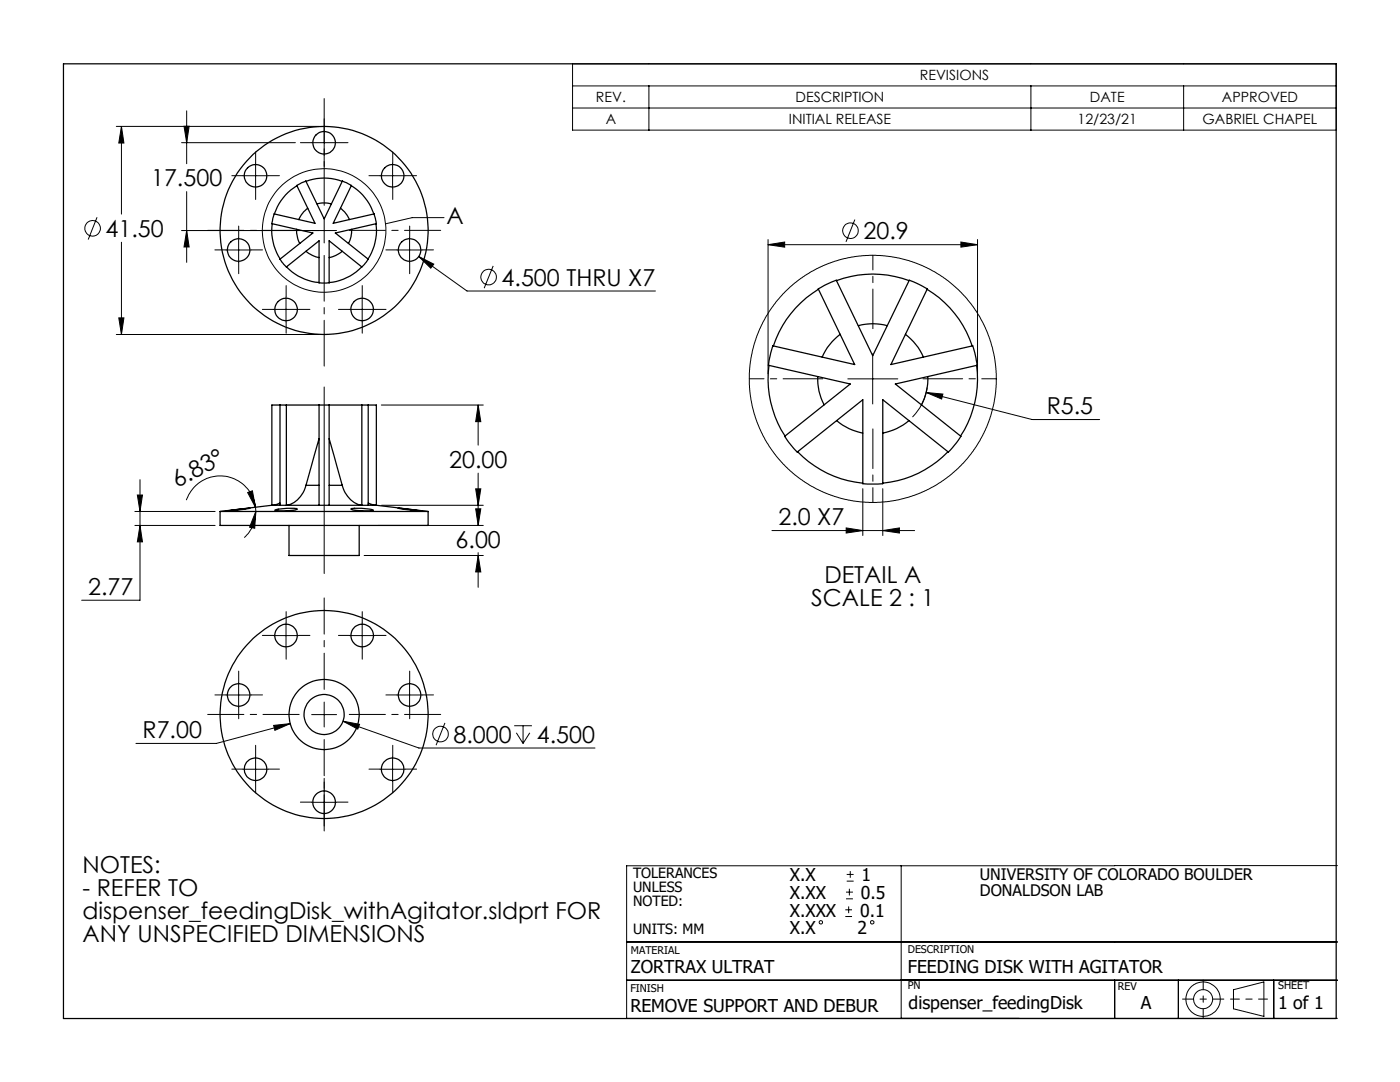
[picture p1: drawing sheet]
<svg xmlns="http://www.w3.org/2000/svg" width="279mm" height="216mm" viewBox="0 0 279 216" stroke-linecap="round" stroke-linejoin="round" font-family="sans-serif">
<g fill="none" stroke="#000" stroke-width=".2">
<path d="M114.3 12.7h152.4v13.3h-152.4zM114.3 17.1h152.4M129.5 17.1v8.9M205.7 17.1v8.9M236.2 17.1v8.9M23.2 25.2h40.5M24.2 25.2l.5 3.3h-1zM24.2 25.2v17.5M36.2 28.5h22.7M36.7 25.2h1l-.4 3.3zM37.3 22.1v10.6M37.3 38.2v14.2"/>
<path d="M48.5 35.1h5M51 32.6v5M62.2 28.5h5M64.7 26v5M75.8 35.1h5.1M78.4 32.6v5M114.3 21.6h152.4M19.4 43.4l-1.8 4.4M24.2 48.3v18.4M37.3 46l.4 3.3h-1zM45.1 49.9h5M47.6 47.4v5"/>
<path d="M57.1 59.3v4.9M64.7 43.5v5M67.2 46h-31M72.3 59.3v4.9M79.2 49.9h5M81.7 47.4v5M83.6 51.2l3 1.5-.6 .8zM83.6 51.2l9.6 6.9h37.6M88.6 43.4h-6.3l-5.4 1.3M98.4 53.1l-1.8 4.4M153.3 48.8l3.3-.5v1zM153.3 47.8v26.8"/>
<path d="M153.3 48.8h41.8M170.6 43.8l-1.8 4.5M191.8 48.3l3.3 .5-3.3 .5zM195.1 47.8v26.8M23.2 66.7h40.5M23.7 63.4h1l-.5 3.3zM54.6 61.7h5M64.7 77.2v37.2M69.8 61.7h5M169.2 75.6h10M174.2 70.6v10M184.9 78.3l3.3 .3-.3 1z"/>
<path d="M184.9 78.3l21.1 5.4h13.5M185 77.3a10.5 10.5 0 0 1-2.9 5.9M27.4 98.8h1l-.5 3.3zM27.9 95.7v24.1h-11.6M37.2 99.8a7.1 7.1 0 0 1 7.4-4.8 7.1 7.1 0 0 1 6.4 6.2M49.4 98.3l1-.4 .6 3.3zM76.1 80.8h20.3M94.9 97.5h1.1l-.6 3.3zM95.4 80.8l.6 3.3h-1.1zM95.4 80.8v8M95.4 94.4v10.4M172.2 97.5v9.4"/>
<path d="M176.2 97.5v9.4M26.9 104.8h16M26.9 102.1h16M27.9 104.8l.5 3.3h-1zM51 101.2v.9M51 102.1l-.2 3.3-1-.2zM51 102.1a7.1 7.1 0 0 1-2.2 5.2M72.7 110.8h23.7M75.5 104.8h20.9M76.1 100.8h20.3M94.9 101.5h1.1l-.6 3.3zM95.4 110.8l.6 3.3h-1.1z"/>
<path d="M95.4 110.3v6.9M95.4 104.8h.1M154.1 105.9h28.4M168.9 105.3l3.3 .6-3.3 .5zM176.2 105.9l3.3-.6v1.1zM45.1 138.7h5M47.6 136.2v5M54.6 126.8h5M57.1 124.3v5M69.8 126.8h5M72.3 124.3v5M79.2 138.7h5"/>
<path d="M81.7 136.2v5M48.5 153.5h5M51 151v5M54.6 144.7l3.3-.3-3 1.3zM57.9 144.4l-14.7 3.9h-16.1M62.2 142.6h5M64.7 140.1v5M64.7 157.6v5M68.4 143.9l3.4 .6-.4 1zM68.4 143.9l15.2 5.4h35.1M75.8 153.5h5.1M78.4 151v5"/>
<path d="M88.8 144.3l-1.8 4.4M102.6 144.8h3.6M103 146.2l1.4 2.1M104.4 144.8v3.5M105.7 146.2l-1.3 2.1M62.2 160.1h5M168.8 179.4h1.4M168.8 178h1.4M169 175.8h1.4M169 174.5h1.4M169.5 177.3v1.4M169.7 173.8v1.4"/>
<path d="M179.8 172.8v30.4M222.5 172.8h-97.4v30.4h141.8M222.5 172.7h44.4M125.1 195.6h141.8M125.1 188h141.8M168.7 182.9h1.3M168.7 181.5h1.3M169.4 180.9v1.3M222.5 195.6v7.6M235.2 195.6v7.6M246.2 197.5l6-1.6v6.9l-6-1.5zM254.2 195.6v7.6"/>
<circle cx="18.5" cy="45.6" r="1.55"/>
<circle cx="64.7" cy="46" r="12.3"/>
<circle cx="97.5" cy="55.3" r="1.56"/>
<circle cx="169.7" cy="46" r="1.55"/>
<circle cx="174.2" cy="75.6" r="24.7"/>
<circle cx="87.9" cy="146.5" r="1.55"/>
<circle cx="163.8" cy="184" r=".33"/>
<circle cx="174.1" cy="184" r=".34"/>
<circle cx="240.1" cy="199.4" r="3.4"/>
<circle cx="240.1" cy="199.4" r="1.91"/>
</g>
<path d="M236 199.4h8.2" fill="none" stroke="#000" stroke-width=".2" stroke-dasharray="15.2 1.3 1.3 1.3" stroke-dashoffset="13"/>
<path d="M240.1 195.5v7.7" fill="none" stroke="#000" stroke-width=".2" stroke-dasharray="15.2 1.3 1.3 1.3" stroke-dashoffset="13.3"/>
<path d="M245.6 199.4h7.4" fill="none" stroke="#000" stroke-width=".2" stroke-dasharray="15.2 1.3 1.3 1.3" stroke-dashoffset="13.4"/>
<g fill="none" stroke="#000" stroke-width=".25">
<path d="M12.7 12.7h254v190.5h-254zM59.3 37a10.7 10.7 0 0 0-4.5 5.7M61.1 36.2a10.1 10.1 0 0 1 7.2 0M70.1 37a10.7 10.7 0 0 1 4.5 5.7M54.3 44.7a10.6 10.6 0 0 0 1.6 7M54.7 42.7l-.4 1.9 8.1 1.9-6.5 5.2 1.2 1.6 6.6-5.3v8.4h2v-8.4l6.5 5.3M54.7 42.7l8.2 1.9-3.7-7.6 1.8-.9 3.7 7.6 3.6-7.6 1.8 .9-3.6 7.6 8.1-1.9 .5 1.9-8.2 1.9 6.6 5.2-1.3 1.6M57.2 53.3a10.6 10.6 0 0 0 6.5 3.1M59.2 45.8a5.9 5.9 0 0 0 .6 2.8M61.1 50.1a5.7 5.7 0 0 0 2.6 1.3M61.4 41.6a5.7 5.7 0 0 0-1.8 2.2M63.3 40.7a5.9 5.9 0 0 1 2.8 0"/>
<path d="M67.9 41.6a5.7 5.7 0 0 1 1.8 2.2M68.3 50.1a5.7 5.7 0 0 1-2.6 1.3M70.2 45.8a5 5 0 0 1-.7 2.8M72.2 53.3a10.6 10.6 0 0 1-6.5 3.1M75 44.7a10.6 10.6 0 0 1-1.6 7M163.3 57.6l1.3-.7 2.3-1 7.3 15.1 7.3-15.1 3.6 1.7-7.3 15.1 16.3-3.7 .9 3.9-16.3 3.7 13.1 10.5-.9 1.2-1.6 1.9-13.1-10.4v16.7h-4v-16.7l-13.1 10.4-1.7-1.9-.8-1.2 13.1-10.5-16.3-3.7 .8-3.9 16.4 3.7zM163.3 57.7a21.1 21.1 0 0 0-9 11.3M167 56a20.6 20.6 0 0 1 14.4 0M185 57.7a20.9 20.9 0 0 1 9 11.3M153.5 72.9a20.9 20.9 0 0 0 3.2 14.1M163.2 75.1a10.8 10.8 0 0 0 1.3 5.7M167.7 66.7a11.8 11.8 0 0 0-3.6 4.6"/>
<path d="M171.3 65a10.8 10.8 0 0 1 5.8 0M180.7 66.7a11.8 11.8 0 0 1 3.6 4.6M185.2 75.1a11.8 11.8 0 0 1-1.3 5.7M194.9 72.9a20.9 20.9 0 0 1-3.2 14.1M55.9 80.8h1.3M55.9 80.8h-1.6v20M55.9 80.8v20M57.2 80.8v20M57.2 80.8h6.5M61.1 96.8h2.6M61.1 96.8a5.3 5.3 0 0 1-3.9 4M63.7 80.8h2"/>
<path d="M63.7 87.5l-2.6 9.3M63.7 80.8v20M65.7 96.8h2.6M65.7 87.5l2.6 9.3M65.7 80.8v20M65.7 80.8h6.5M68.3 96.8a5.3 5.3 0 0 0 3.9 4M72.2 80.8h1.3M72.2 80.8v20M73.5 80.8h1.6v20M73.5 80.8v20M159.2 90.1a20.7 20.7 0 0 0 13 6.3"/>
<path d="M167 83.9a11.3 11.3 0 0 0 5.2 2.5M181.4 83.9a11.3 11.3 0 0 1-5.2 2.5M189.2 90.1a20.7 20.7 0 0 1-13 6.3M43.9 102.1h41.5M43.9 102.1v2.7h41.5v-2.7M45.4 101.9l4.5-.5zM54.2 100.8h1.7M54.2 100.8l-10.3 1.3M54.9 101.8a9.9 9.9 0 0 1 4.4-.2 11 11 0 0 1-4.4 .2zM55.9 100.4l-1.7 .4M55.9 100.8h1.3M57.2 100.8h.1"/>
<path d="M57.2 100.8h6.5M57.7 104.8v6h14v-6M63.7 100.8h2M65.7 100.8h6.5M70 101.6a10.4 10.4 0 0 1 4.5 .2 11.2 11.2 0 0 1-4.5-.2zM72.2 100.8h.1M72.2 100.8h1.3M73.5 100.4l1.6 .4M73.5 100.8h1.6M75.1 100.8l10.3 1.3M79.5 101.4l4.5 .6z"/>
<circle cx="51" cy="35.1" r="2.24"/>
<circle cx="64.7" cy="28.5" r="2.25"/>
<circle cx="78.4" cy="35.1" r="2.25"/>
<circle cx="47.6" cy="49.9" r="2.25"/>
<circle cx="64.7" cy="46" r="20.7"/>
<circle cx="81.7" cy="49.9" r="2.24"/>
<circle cx="57.1" cy="61.8" r="2.25"/>
<circle cx="72.3" cy="61.8" r="2.25"/>
<circle cx="47.6" cy="138.7" r="2.26"/>
<circle cx="57.1" cy="126.8" r="2.24"/>
<circle cx="72.3" cy="126.8" r="2.25"/>
<circle cx="81.7" cy="138.7" r="2.26"/>
<circle cx="51" cy="153.5" r="2.25"/>
<circle cx="64.7" cy="142.6" r="4"/>
<circle cx="64.7" cy="142.6" r="7"/>
<circle cx="64.7" cy="142.6" r="20.8"/>
<circle cx="78.4" cy="153.5" r="2.24"/>
<circle cx="64.7" cy="160.1" r="2.25"/>
</g>
<path d="M164.2 75.6h-14.7M174.2 65.6v-14.7M184.2 75.6h14.7M174.2 85.6v14.6" fill="none" stroke="#000" stroke-width=".2" stroke-dasharray="15.2 1.3 1.3 1.3" stroke-dashoffset="7.3"/>
<path d="M64.7 41v-21.3" fill="none" stroke="#000" stroke-width=".2" stroke-dasharray="15.2 1.3 1.3 1.3" stroke-dashoffset="6.5"/>
<path d="M59.7 46h-18.3M69.7 46h18.2M64.7 137.6v-18.3M59.7 142.6h-18.3M64.7 147.6v18.2M69.7 142.6h18.2" fill="none" stroke="#000" stroke-width=".2" stroke-dasharray="15.2 1.3 1.3 1.3" stroke-dashoffset="8"/>
<path d="M64.7 51v22" fill="none" stroke="#000" stroke-width=".2" stroke-dasharray="15.2 1.3 1.3 1.3" stroke-dashoffset="6.1"/>
<g fill="none" stroke="#000" stroke-width=".2" stroke-dasharray="15.2 1.3 1.3 1.3">
<path d="M48.5 35.1h-2.2M51 32.6v-2.3M51 37.6v2.2M53.5 35.1h2.3M62.2 28.5h-2.3M64.7 26v-2.3M64.7 31v2.2M67.2 28.5h2.2M75.9 35.1h-2.3M78.4 32.6v-2.3M78.4 37.6v2.2M80.9 35.1h2.2"/>
<path d="M45.1 49.9h-2.2M47.6 47.4v-2.3M47.6 52.4v2.2M50.1 49.9h2.3M57.1 59.2v-2.2M72.3 59.2v-2.2M79.3 49.9h-2.3M81.8 47.4v-2.3M81.8 52.4v2.2M84.3 49.9h2.2M54.6 61.7h-2.2M57.1 64.2v2.3"/>
<path d="M59.6 61.7h2.3M69.8 61.7h-2.3M72.3 64.2v2.3M74.8 61.7h2.2M45.1 138.7h-2.2M47.6 136.2v-2.3M50.1 138.7h2.3M54.6 126.8h-2.2M57.1 124.3v-2.3M57.1 129.3v2.2M59.6 126.8h2.3M69.8 126.8h-2.3"/>
<path d="M72.3 124.3v-2.3M72.3 129.3v2.2M74.8 126.8h2.2M79.3 138.7h-2.3M81.8 136.2v-2.3M84.3 138.7h2.2M47.6 141.2v2.2M48.5 153.5h-2.2M51 151v-2.3M51 156v2.2M53.5 153.5h2.3M64.7 157.6v-2.3"/>
<path d="M75.9 153.5h-2.3M78.4 151v-2.3M78.4 156v2.2M80.9 153.5h2.2M81.8 141.2v2.2M62.2 160.1h-2.3M64.7 162.6v2.2M67.2 160.1h2.2"/>
</g>
<g fill="#000">
<path d="M83.6 51.2l2.4 2.3 .6-.8zM24.2 25.2l.5 3.3h-1zM23.7 63.4h1l-.5 3.3zM37.3 46l.4 3.3h-1zM36.7 25.2h1l-.4 3.3zM95.4 110.8l.6 3.3h-1.1zM94.9 101.5h1.1l-.6 3.3zM27.4 98.8h1l-.5 3.3zM27.9 104.8l.5 3.3h-1zM95.4 80.8l.6 3.3h-1.1zM94.9 97.5h1.1l-.6 3.3zM68.4 143.9l3 1.6 .4-1zM54.6 144.7l.3 1 3-1.3zM184.9 78.3l3 1.3 .3-1z"/>
<path d="M191.8 48.3l3.3 .5-3.3 .5zM153.3 48.8l3.3-.5v1z"/>
<path d="M51 102.1l-.2 3.3-1-.2zM49.4 98.3l1-.4 .6 3.3z"/>
<path d="M176.2 105.9l3.3-.6v1.1zM168.9 105.3l3.3 .6-3.3 .5z"/>
</g>
<g font-size="4.7">
<text x="30.1" y="37.2">17.500</text>
<text x="21.1" y="47.3">41.50</text>
<text x="89.1" y="44.7">A</text>
<text x="172.3" y="47.7">20.9</text>
<text x="100.1" y="57">4.500 THRU X7</text>
<text x="208.9" y="82.7">R5.5</text>
<text x="89.6" y="93.4">20.00</text>
<text x="35.3" y="97.4" transform="rotate(-28 35.3 97.4)">6.83°</text>
<text x="155.4" y="104.8">2.0 X7</text>
<text x="90.9" y="109.3">6.00</text>
<text x="17.6" y="118.8">2.77</text>
<text x="164.5" y="116.4">DETAIL A</text>
<text x="161.9" y="120.9">SCALE 2 : 1</text>
<text x="28.4" y="147.3">R7.00</text>
<text x="90.5" y="148.2">8.000</text>
<text x="107.1" y="148.2">4.500</text>
<text x="16.5" y="174.3">NOTES:</text>
<text x="16.5" y="178.8">- REFER TO</text>
<text x="16.5" y="183.3">dispenser_feedingDisk_withAgitator.sldprt FOR</text>
<text x="16.5" y="187.9">ANY UNSPECIFIED DIMENSIONS</text>
</g>
<g font-size="3.5">
<text x="157.6" y="175.8">X.X</text>
<text x="157.6" y="179.4">X.XX</text>
<text x="171.8" y="179.4">0.5</text>
<text x="172" y="175.8">1</text>
<text x="157.6" y="182.9">X.XXX</text>
<text x="171.6" y="182.9">0.1</text>
<text x="157.6" y="186.4">X.X</text>
<text x="171.1" y="186.4">2</text>
<text x="125.9" y="194.1">ZORTRAX ULTRAT</text>
<text x="181.2" y="194.2">FEEDING DISK WITH AGITATOR</text>
<text x="125.8" y="201.9">REMOVE SUPPORT AND DEBUR</text>
<text x="181.3" y="201.3">dispenser_feedingDisk</text>
<text x="227.7" y="201.4">A</text>
<text x="255.1" y="201.3">1 of 1</text>
</g>
<g font-size="3.2">
<text x="195.6" y="175.6">UNIVERSITY OF COLORADO BOULDER</text>
<text x="195.6" y="178.8">DONALDSON LAB</text>
</g>
<g font-size="2.8">
<text x="183.6" y="16">REVISIONS</text>
<text x="118.9" y="20.4">REV.</text>
<text x="158.8" y="20.4">DESCRIPTION</text>
<text x="217.5" y="20.4">DATE</text>
<text x="243.9" y="20.4">APPROVED</text>
<text x="120.9" y="24.8">A</text>
<text x="157.4" y="24.8">INITIAL RELEASE</text>
<text x="215.1" y="24.8">12/23/21</text>
<text x="240" y="24.8">GABRIEL CHAPEL</text>
<text x="126.3" y="175.1">TOLERANCES</text>
<text x="126.3" y="178">UNLESS</text>
<text x="126.3" y="180.8">NOTED:</text>
<text x="126.3" y="186.4">UNITS: MM</text>
</g>
<g font-size="2.1">
<text x="125.9" y="190.4">MATERIAL</text>
<text x="181.2" y="190.2">DESCRIPTION</text>
<text x="125.8" y="198">FINISH</text>
<text x="181.2" y="197.3">PN</text>
<text x="223.1" y="197.4">REV</text>
<text x="255.1" y="197.4">SHEET</text>
</g>
</svg>
